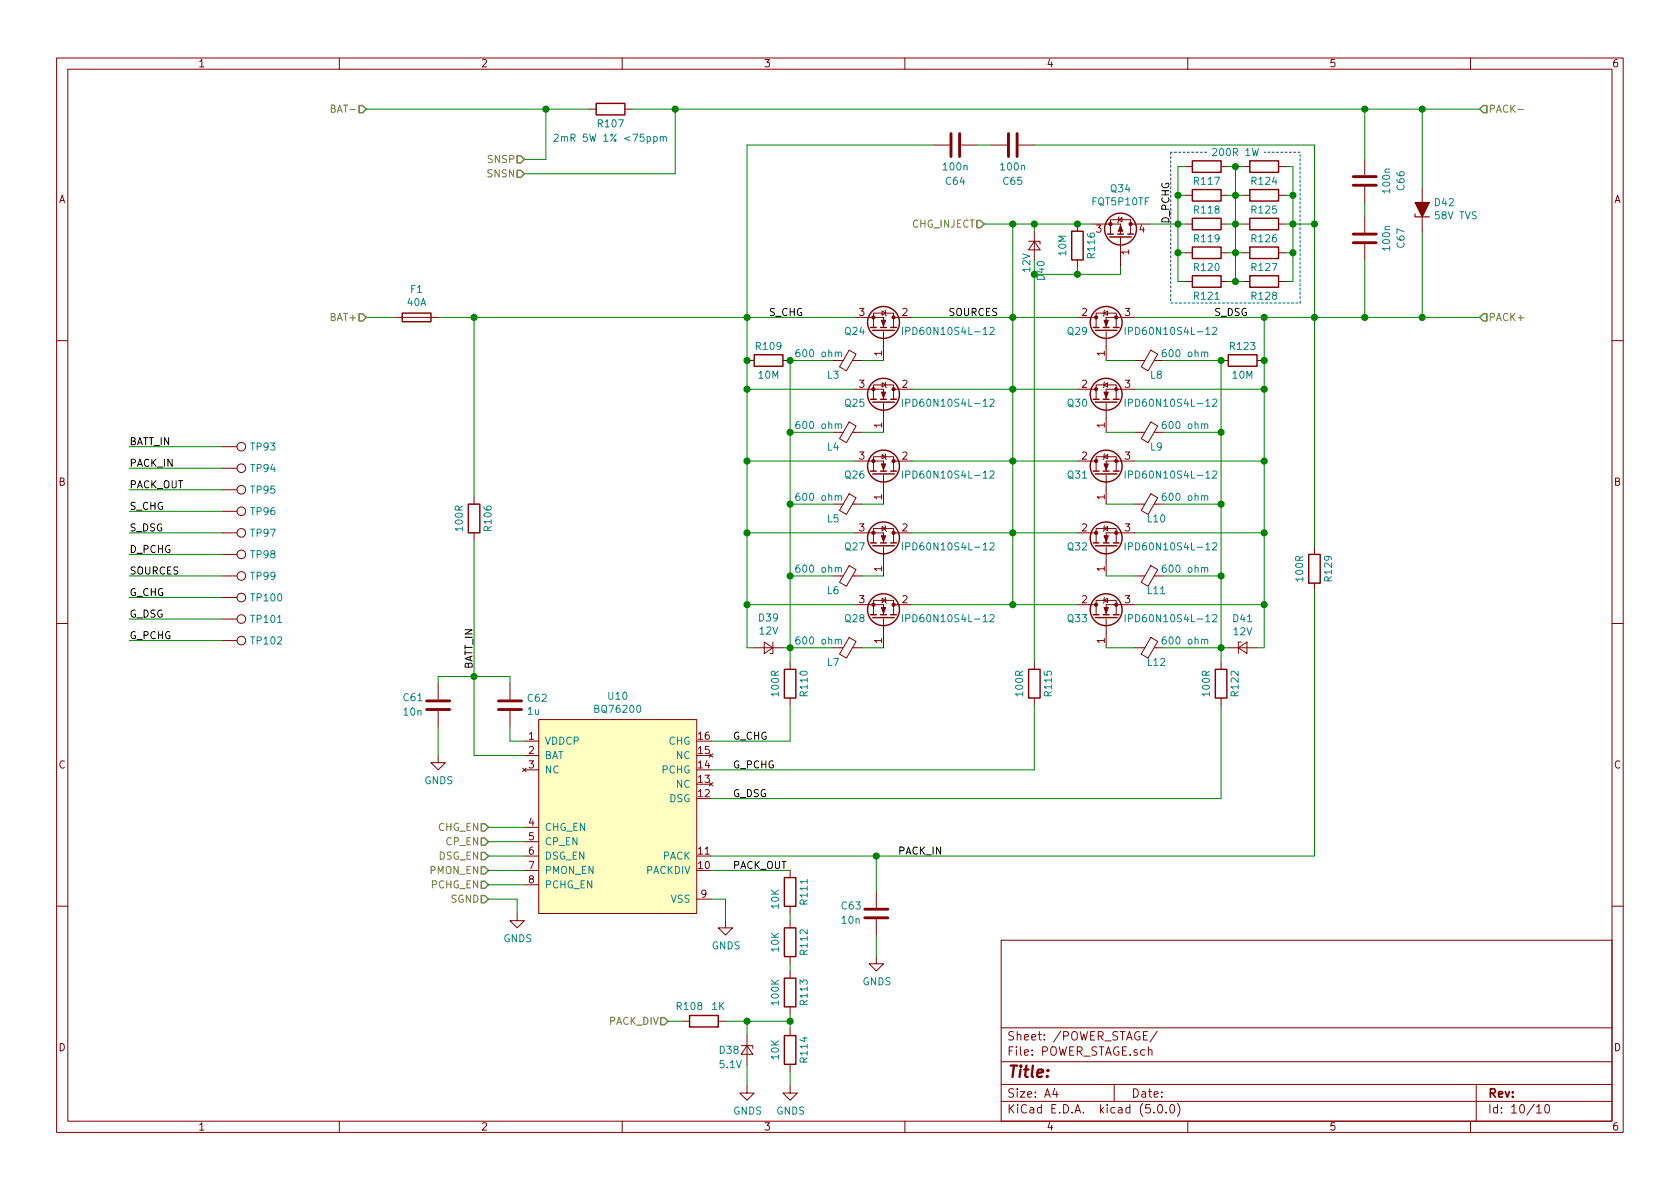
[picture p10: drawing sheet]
EESchema Schematic File Version 4
LIBS:FusIon Pack-cache
EELAYER 29 0
EELAYER END
$Descr A4 11693 8268
encoding utf-8
Sheet 10 10
Title ""
Date ""
Rev ""
Comp ""
Comment1 ""
Comment2 ""
Comment3 ""
Comment4 ""
$EndDescr
$Comp
L FusIon-Pack-rescue:BQ76200-Driver_FET U10
U 1 1
P 4300 5650
F 0 "U10" H 4300 6465 50  0000 C CNN
F 1 "BQ76200" H 4300 6374 50  0000 C CNN
F 2 "Package_SO:TSSOP-16_4.4x5mm_P0.65mm" H 4300 5650 50  0001 C CNN
F 3 "" H 4300 5650 50  0001 C CNN
	1    4300 5650
	1    0    0    -1  
$EndComp
Text HLabel 3400 5750 0    50   Input ~ 0
CHG_EN
Text HLabel 3400 5850 0    50   Input ~ 0
CP_EN
Text HLabel 3400 5950 0    50   Input ~ 0
DSG_EN
Text HLabel 3400 6050 0    50   Input ~ 0
PMON_EN
Text HLabel 3400 6150 0    50   Input ~ 0
PCHG_EN
Wire Wire Line
	3650 5750 3400 5750
Wire Wire Line
	3400 5850 3650 5850
Wire Wire Line
	3650 5950 3400 5950
Wire Wire Line
	3400 6050 3650 6050
Wire Wire Line
	3650 6150 3400 6150
$Comp
L power:GNDS #PWR098
U 1 1
P 5050 6400
F 0 "#PWR098" H 5050 6150 50  0001 C CNN
F 1 "GNDS" H 5055 6227 50  0000 C CNN
F 2 "" H 5050 6400 50  0001 C CNN
F 3 "" H 5050 6400 50  0001 C CNN
	1    5050 6400
	1    0    0    -1  
$EndComp
$Comp
L power:GNDS #PWR097
U 1 1
P 3600 6350
F 0 "#PWR097" H 3600 6100 50  0001 C CNN
F 1 "GNDS" H 3605 6177 50  0000 C CNN
F 2 "" H 3600 6350 50  0001 C CNN
F 3 "" H 3600 6350 50  0001 C CNN
	1    3600 6350
	1    0    0    -1  
$EndComp
Text HLabel 3400 6250 0    50   Input ~ 0
SGND
Wire Wire Line
	3400 6250 3600 6250
Wire Wire Line
	3600 6250 3600 6350
Wire Wire Line
	4950 6250 5050 6250
Wire Wire Line
	5050 6250 5050 6400
$Comp
L FusIon-Pack-rescue:IPD60N10S4L-12-Transistor_FET Q24
U 1 1
P 6150 2300
F 0 "Q24" V 6150 2100 50  0000 C CNN
F 1 "IPD60N10S4L-12" V 6150 2750 50  0000 C CNN
F 2 "Package_TO_SOT_SMD:TO-252-2" H 6350 2225 50  0001 L CIN
F 3 "https://www.infineon.com/dgdl/Infineon-IPD60N10S4L_12-DS-v01_00-en.pdf?fileId=db3a3043372d5cc801374ffd51cd0505" V 6150 2300 50  0001 L CNN
	1    6150 2300
	0    1    -1   0   
$EndComp
$Comp
L FusIon-Pack-rescue:IPD60N10S4L-12-Transistor_FET Q25
U 1 1
P 6150 2800
F 0 "Q25" V 6150 2600 50  0000 C CNN
F 1 "IPD60N10S4L-12" V 6150 3250 50  0000 C CNN
F 2 "Package_TO_SOT_SMD:TO-252-2" H 6350 2725 50  0001 L CIN
F 3 "https://www.infineon.com/dgdl/Infineon-IPD60N10S4L_12-DS-v01_00-en.pdf?fileId=db3a3043372d5cc801374ffd51cd0505" V 6150 2800 50  0001 L CNN
	1    6150 2800
	0    1    -1   0   
$EndComp
$Comp
L FusIon-Pack-rescue:IPD60N10S4L-12-Transistor_FET Q26
U 1 1
P 6150 3300
F 0 "Q26" V 6150 3100 50  0000 C CNN
F 1 "IPD60N10S4L-12" V 6150 3750 50  0000 C CNN
F 2 "Package_TO_SOT_SMD:TO-252-2" H 6350 3225 50  0001 L CIN
F 3 "https://www.infineon.com/dgdl/Infineon-IPD60N10S4L_12-DS-v01_00-en.pdf?fileId=db3a3043372d5cc801374ffd51cd0505" V 6150 3300 50  0001 L CNN
	1    6150 3300
	0    1    -1   0   
$EndComp
$Comp
L FusIon-Pack-rescue:IPD60N10S4L-12-Transistor_FET Q27
U 1 1
P 6150 3800
F 0 "Q27" V 6150 3600 50  0000 C CNN
F 1 "IPD60N10S4L-12" V 6150 4250 50  0000 C CNN
F 2 "Package_TO_SOT_SMD:TO-252-2" H 6350 3725 50  0001 L CIN
F 3 "https://www.infineon.com/dgdl/Infineon-IPD60N10S4L_12-DS-v01_00-en.pdf?fileId=db3a3043372d5cc801374ffd51cd0505" V 6150 3800 50  0001 L CNN
	1    6150 3800
	0    1    -1   0   
$EndComp
$Comp
L FusIon-Pack-rescue:IPD60N10S4L-12-Transistor_FET Q28
U 1 1
P 6150 4300
F 0 "Q28" V 6150 4100 50  0000 C CNN
F 1 "IPD60N10S4L-12" V 6150 4750 50  0000 C CNN
F 2 "Package_TO_SOT_SMD:TO-252-2" H 6350 4225 50  0001 L CIN
F 3 "https://www.infineon.com/dgdl/Infineon-IPD60N10S4L_12-DS-v01_00-en.pdf?fileId=db3a3043372d5cc801374ffd51cd0505" V 6150 4300 50  0001 L CNN
	1    6150 4300
	0    1    -1   0   
$EndComp
$Comp
L FusIon-Pack-rescue:IPD60N10S4L-12-Transistor_FET Q29
U 1 1
P 7700 2300
F 0 "Q29" V 7700 2500 50  0000 C CNN
F 1 "IPD60N10S4L-12" V 7700 1850 50  0000 C CNN
F 2 "Package_TO_SOT_SMD:TO-252-2" H 7900 2225 50  0001 L CIN
F 3 "https://www.infineon.com/dgdl/Infineon-IPD60N10S4L_12-DS-v01_00-en.pdf?fileId=db3a3043372d5cc801374ffd51cd0505" V 7700 2300 50  0001 L CNN
	1    7700 2300
	0    -1   -1   0   
$EndComp
$Comp
L FusIon-Pack-rescue:IPD60N10S4L-12-Transistor_FET Q30
U 1 1
P 7700 2800
F 0 "Q30" V 7700 3000 50  0000 C CNN
F 1 "IPD60N10S4L-12" V 7700 2350 50  0000 C CNN
F 2 "Package_TO_SOT_SMD:TO-252-2" H 7900 2725 50  0001 L CIN
F 3 "https://www.infineon.com/dgdl/Infineon-IPD60N10S4L_12-DS-v01_00-en.pdf?fileId=db3a3043372d5cc801374ffd51cd0505" V 7700 2800 50  0001 L CNN
	1    7700 2800
	0    -1   -1   0   
$EndComp
$Comp
L FusIon-Pack-rescue:IPD60N10S4L-12-Transistor_FET Q31
U 1 1
P 7700 3300
F 0 "Q31" V 7700 3500 50  0000 C CNN
F 1 "IPD60N10S4L-12" V 7700 2850 50  0000 C CNN
F 2 "Package_TO_SOT_SMD:TO-252-2" H 7900 3225 50  0001 L CIN
F 3 "https://www.infineon.com/dgdl/Infineon-IPD60N10S4L_12-DS-v01_00-en.pdf?fileId=db3a3043372d5cc801374ffd51cd0505" V 7700 3300 50  0001 L CNN
	1    7700 3300
	0    -1   -1   0   
$EndComp
$Comp
L FusIon-Pack-rescue:IPD60N10S4L-12-Transistor_FET Q32
U 1 1
P 7700 3800
F 0 "Q32" V 7700 4000 50  0000 C CNN
F 1 "IPD60N10S4L-12" V 7700 3350 50  0000 C CNN
F 2 "Package_TO_SOT_SMD:TO-252-2" H 7900 3725 50  0001 L CIN
F 3 "https://www.infineon.com/dgdl/Infineon-IPD60N10S4L_12-DS-v01_00-en.pdf?fileId=db3a3043372d5cc801374ffd51cd0505" V 7700 3800 50  0001 L CNN
	1    7700 3800
	0    -1   -1   0   
$EndComp
$Comp
L FusIon-Pack-rescue:IPD60N10S4L-12-Transistor_FET Q33
U 1 1
P 7700 4300
F 0 "Q33" V 7700 4500 50  0000 C CNN
F 1 "IPD60N10S4L-12" V 7700 3850 50  0000 C CNN
F 2 "Package_TO_SOT_SMD:TO-252-2" H 7900 4225 50  0001 L CIN
F 3 "https://www.infineon.com/dgdl/Infineon-IPD60N10S4L_12-DS-v01_00-en.pdf?fileId=db3a3043372d5cc801374ffd51cd0505" V 7700 4300 50  0001 L CNN
	1    7700 4300
	0    -1   -1   0   
$EndComp
$Comp
L Device:Ferrite_Bead_Small L3
U 1 1
P 5900 2500
F 0 "L3" V 6000 2400 50  0000 C CNN
F 1 "600 ohm" V 5850 2300 50  0000 C CNN
F 2 "Inductor_SMD:L_0805_2012Metric_Pad1.15x1.40mm_HandSolder" V 5830 2500 50  0001 C CNN
F 3 "~" H 5900 2500 50  0001 C CNN
	1    5900 2500
	0    1    1    0   
$EndComp
$Comp
L Device:Ferrite_Bead_Small L4
U 1 1
P 5900 3000
F 0 "L4" V 6000 2900 50  0000 C CNN
F 1 "600 ohm" V 5850 2800 50  0000 C CNN
F 2 "Inductor_SMD:L_0805_2012Metric_Pad1.15x1.40mm_HandSolder" V 5830 3000 50  0001 C CNN
F 3 "~" H 5900 3000 50  0001 C CNN
	1    5900 3000
	0    1    1    0   
$EndComp
$Comp
L Device:Ferrite_Bead_Small L5
U 1 1
P 5900 3500
F 0 "L5" V 6000 3400 50  0000 C CNN
F 1 "600 ohm" V 5850 3300 50  0000 C CNN
F 2 "Inductor_SMD:L_0805_2012Metric_Pad1.15x1.40mm_HandSolder" V 5830 3500 50  0001 C CNN
F 3 "~" H 5900 3500 50  0001 C CNN
	1    5900 3500
	0    1    1    0   
$EndComp
$Comp
L Device:Ferrite_Bead_Small L6
U 1 1
P 5900 4000
F 0 "L6" V 6000 3900 50  0000 C CNN
F 1 "600 ohm" V 5850 3800 50  0000 C CNN
F 2 "Inductor_SMD:L_0805_2012Metric_Pad1.15x1.40mm_HandSolder" V 5830 4000 50  0001 C CNN
F 3 "~" H 5900 4000 50  0001 C CNN
	1    5900 4000
	0    1    1    0   
$EndComp
$Comp
L Device:Ferrite_Bead_Small L7
U 1 1
P 5900 4500
F 0 "L7" V 6000 4400 50  0000 C CNN
F 1 "600 ohm" V 5850 4300 50  0000 C CNN
F 2 "Inductor_SMD:L_0805_2012Metric_Pad1.15x1.40mm_HandSolder" V 5830 4500 50  0001 C CNN
F 3 "~" H 5900 4500 50  0001 C CNN
	1    5900 4500
	0    1    1    0   
$EndComp
$Comp
L Device:Ferrite_Bead_Small L8
U 1 1
P 8000 2500
F 0 "L8" V 8100 2550 50  0000 C CNN
F 1 "600 ohm" V 7950 2750 50  0000 C CNN
F 2 "Inductor_SMD:L_0805_2012Metric_Pad1.15x1.40mm_HandSolder" V 7930 2500 50  0001 C CNN
F 3 "~" H 8000 2500 50  0001 C CNN
	1    8000 2500
	0    1    1    0   
$EndComp
$Comp
L Device:Ferrite_Bead_Small L9
U 1 1
P 8000 3000
F 0 "L9" V 8100 3050 50  0000 C CNN
F 1 "600 ohm" V 7950 3250 50  0000 C CNN
F 2 "Inductor_SMD:L_0805_2012Metric_Pad1.15x1.40mm_HandSolder" V 7930 3000 50  0001 C CNN
F 3 "~" H 8000 3000 50  0001 C CNN
	1    8000 3000
	0    1    1    0   
$EndComp
$Comp
L Device:Ferrite_Bead_Small L10
U 1 1
P 8000 3500
F 0 "L10" V 8100 3550 50  0000 C CNN
F 1 "600 ohm" V 7950 3750 50  0000 C CNN
F 2 "Inductor_SMD:L_0805_2012Metric_Pad1.15x1.40mm_HandSolder" V 7930 3500 50  0001 C CNN
F 3 "~" H 8000 3500 50  0001 C CNN
	1    8000 3500
	0    1    1    0   
$EndComp
$Comp
L Device:Ferrite_Bead_Small L11
U 1 1
P 8000 4000
F 0 "L11" V 8100 4050 50  0000 C CNN
F 1 "600 ohm" V 7950 4250 50  0000 C CNN
F 2 "Inductor_SMD:L_0805_2012Metric_Pad1.15x1.40mm_HandSolder" V 7930 4000 50  0001 C CNN
F 3 "~" H 8000 4000 50  0001 C CNN
	1    8000 4000
	0    1    1    0   
$EndComp
$Comp
L Device:Ferrite_Bead_Small L12
U 1 1
P 8000 4500
F 0 "L12" V 8100 4550 50  0000 C CNN
F 1 "600 ohm" V 7950 4750 50  0000 C CNN
F 2 "Inductor_SMD:L_0805_2012Metric_Pad1.15x1.40mm_HandSolder" V 7930 4500 50  0001 C CNN
F 3 "~" H 8000 4500 50  0001 C CNN
	1    8000 4500
	0    1    1    0   
$EndComp
Wire Wire Line
	6150 2500 6000 2500
Wire Wire Line
	6150 3000 6000 3000
Wire Wire Line
	6150 3500 6000 3500
Wire Wire Line
	6150 4000 6000 4000
Wire Wire Line
	6150 4500 6000 4500
Wire Wire Line
	7700 2500 7900 2500
Wire Wire Line
	7900 3000 7700 3000
Wire Wire Line
	7900 3500 7700 3500
Wire Wire Line
	7700 4000 7900 4000
Wire Wire Line
	7900 4500 7700 4500
Wire Wire Line
	6350 4200 7050 4200
Wire Wire Line
	6350 3700 7050 3700
Wire Wire Line
	6350 3200 7050 3200
Wire Wire Line
	6350 2700 7050 2700
Wire Wire Line
	6350 2200 7050 2200
Wire Wire Line
	7050 2200 7050 2700
Connection ~ 7050 2200
Wire Wire Line
	7050 2200 7500 2200
Connection ~ 7050 2700
Wire Wire Line
	7050 2700 7500 2700
Wire Wire Line
	7050 2700 7050 3200
Connection ~ 7050 3200
Wire Wire Line
	7050 3200 7500 3200
Wire Wire Line
	7050 3200 7050 3700
Connection ~ 7050 3700
Wire Wire Line
	7050 3700 7500 3700
Wire Wire Line
	7050 3700 7050 4200
Connection ~ 7050 4200
Wire Wire Line
	7050 4200 7500 4200
Wire Wire Line
	5800 2500 5500 2500
Wire Wire Line
	5500 2500 5500 3000
Wire Wire Line
	5500 3000 5800 3000
Wire Wire Line
	5500 3000 5500 3500
Wire Wire Line
	5500 3500 5800 3500
Connection ~ 5500 3000
Wire Wire Line
	5500 3500 5500 4000
Wire Wire Line
	5500 4000 5800 4000
Connection ~ 5500 3500
Wire Wire Line
	5500 4000 5500 4500
Wire Wire Line
	5500 4500 5800 4500
Connection ~ 5500 4000
Wire Wire Line
	8100 2500 8500 2500
Wire Wire Line
	8500 2500 8500 3000
Wire Wire Line
	8500 3000 8100 3000
Wire Wire Line
	8500 3000 8500 3500
Wire Wire Line
	8500 3500 8100 3500
Connection ~ 8500 3000
Wire Wire Line
	8500 3500 8500 4000
Wire Wire Line
	8500 4000 8100 4000
Connection ~ 8500 3500
Wire Wire Line
	8500 4000 8500 4500
Wire Wire Line
	8500 4500 8100 4500
Connection ~ 8500 4000
Wire Wire Line
	5950 4200 5200 4200
Wire Wire Line
	5200 4200 5200 3700
Wire Wire Line
	5200 3700 5950 3700
Wire Wire Line
	5200 3700 5200 3200
Wire Wire Line
	5200 3200 5950 3200
Connection ~ 5200 3700
Wire Wire Line
	5200 3200 5200 2700
Wire Wire Line
	5200 2700 5950 2700
Connection ~ 5200 3200
Wire Wire Line
	5200 2700 5200 2500
Wire Wire Line
	5200 2200 5950 2200
Connection ~ 5200 2700
Connection ~ 5200 2200
Wire Wire Line
	7900 3700 8800 3700
Wire Wire Line
	8800 3700 8800 4200
Wire Wire Line
	8800 4200 7900 4200
Wire Wire Line
	7900 3200 8800 3200
Wire Wire Line
	8800 3200 8800 3700
Connection ~ 8800 3700
Wire Wire Line
	7900 2700 8800 2700
Wire Wire Line
	8800 2700 8800 3200
Connection ~ 8800 3200
Wire Wire Line
	7900 2200 8800 2200
Wire Wire Line
	8800 2200 8800 2500
Connection ~ 8800 2700
Connection ~ 8800 2200
$Comp
L Device:R R109
U 1 1
P 5350 2500
F 0 "R109" V 5250 2500 50  0000 C CNN
F 1 "10M" V 5450 2500 50  0000 C CNN
F 2 "Resistor_SMD:R_0805_2012Metric_Pad1.15x1.40mm_HandSolder" V 5280 2500 50  0001 C CNN
F 3 "~" H 5350 2500 50  0001 C CNN
	1    5350 2500
	0    1    1    0   
$EndComp
Connection ~ 5500 2500
Connection ~ 5200 2500
Wire Wire Line
	5200 2500 5200 2200
$Comp
L Device:R R123
U 1 1
P 8650 2500
F 0 "R123" V 8550 2500 50  0000 C CNN
F 1 "10M" V 8750 2500 50  0000 C CNN
F 2 "Resistor_SMD:R_0805_2012Metric_Pad1.15x1.40mm_HandSolder" V 8580 2500 50  0001 C CNN
F 3 "~" H 8650 2500 50  0001 C CNN
	1    8650 2500
	0    1    1    0   
$EndComp
Connection ~ 8800 2500
Wire Wire Line
	8800 2500 8800 2700
Connection ~ 8500 2500
Wire Wire Line
	4950 5150 5500 5150
Connection ~ 5500 4500
Wire Wire Line
	4950 5550 8500 5550
Connection ~ 8500 4500
Wire Wire Line
	3050 2200 3300 2200
$Comp
L Device:R R106
U 1 1
P 3300 3600
F 0 "R106" V 3200 3600 50  0000 C CNN
F 1 "100R" V 3400 3600 50  0000 C CNN
F 2 "Resistor_SMD:R_0805_2012Metric_Pad1.15x1.40mm_HandSolder" V 3230 3600 50  0001 C CNN
F 3 "~" H 3300 3600 50  0001 C CNN
	1    3300 3600
	-1   0    0    1   
$EndComp
$Comp
L Device:C C62
U 1 1
P 3550 4900
F 0 "C62" H 3435 4854 50  0000 R CNN
F 1 "1u" H 3435 4945 50  0000 R CNN
F 2 "Capacitor_SMD:C_0805_2012Metric_Pad1.15x1.40mm_HandSolder" H 3588 4750 50  0001 C CNN
F 3 "~" H 3550 4900 50  0001 C CNN
	1    3550 4900
	-1   0    0    1   
$EndComp
$Comp
L Device:C C61
U 1 1
P 3050 4900
F 0 "C61" H 3300 4850 50  0000 R CNN
F 1 "10n" H 3300 4950 50  0000 R CNN
F 2 "Capacitor_SMD:C_0805_2012Metric_Pad1.15x1.40mm_HandSolder" H 3088 4750 50  0001 C CNN
F 3 "~" H 3050 4900 50  0001 C CNN
	1    3050 4900
	-1   0    0    1   
$EndComp
Wire Wire Line
	3300 3750 3300 4700
Wire Wire Line
	3300 5250 3650 5250
Wire Wire Line
	3050 4750 3050 4700
Wire Wire Line
	3050 4700 3300 4700
Connection ~ 3300 4700
Wire Wire Line
	3300 4700 3300 5250
Wire Wire Line
	3300 4700 3550 4700
Wire Wire Line
	3550 4700 3550 4750
Wire Wire Line
	3550 5050 3550 5150
Wire Wire Line
	3550 5150 3650 5150
$Comp
L power:GNDS #PWR096
U 1 1
P 3050 5250
F 0 "#PWR096" H 3050 5000 50  0001 C CNN
F 1 "GNDS" H 3055 5077 50  0000 C CNN
F 2 "" H 3050 5250 50  0001 C CNN
F 3 "" H 3050 5250 50  0001 C CNN
	1    3050 5250
	1    0    0    -1  
$EndComp
Wire Wire Line
	3050 5250 3050 5050
Wire Wire Line
	3300 3450 3300 2200
Connection ~ 3300 2200
Wire Wire Line
	3300 2200 5200 2200
$Comp
L Device:R R129
U 1 1
P 9150 3950
F 0 "R129" V 9050 3950 50  0000 C CNN
F 1 "100R" V 9250 3950 50  0000 C CNN
F 2 "Resistor_SMD:R_0805_2012Metric_Pad1.15x1.40mm_HandSolder" V 9080 3950 50  0001 C CNN
F 3 "~" H 9150 3950 50  0001 C CNN
	1    9150 3950
	-1   0    0    1   
$EndComp
$Comp
L Device:C C63
U 1 1
P 6100 6350
F 0 "C63" H 6350 6300 50  0000 R CNN
F 1 "10n" H 6350 6400 50  0000 R CNN
F 2 "Capacitor_SMD:C_0805_2012Metric_Pad1.15x1.40mm_HandSolder" H 6138 6200 50  0001 C CNN
F 3 "~" H 6100 6350 50  0001 C CNN
	1    6100 6350
	-1   0    0    1   
$EndComp
Wire Wire Line
	4950 5950 6100 5950
Wire Wire Line
	9150 5950 9150 4100
Wire Wire Line
	9150 3800 9150 2200
Wire Wire Line
	8800 2200 9150 2200
Wire Wire Line
	10300 2200 9900 2200
Connection ~ 9150 2200
Wire Wire Line
	6100 5950 6100 6200
Connection ~ 6100 5950
Wire Wire Line
	6100 5950 9150 5950
$Comp
L power:GNDS #PWR0101
U 1 1
P 6100 6650
F 0 "#PWR0101" H 6100 6400 50  0001 C CNN
F 1 "GNDS" H 6105 6477 50  0000 C CNN
F 2 "" H 6100 6650 50  0001 C CNN
F 3 "" H 6100 6650 50  0001 C CNN
	1    6100 6650
	1    0    0    -1  
$EndComp
Wire Wire Line
	6100 6650 6100 6500
$Comp
L Device:R R113
U 1 1
P 5500 6900
F 0 "R113" V 5400 6900 50  0000 C CNN
F 1 "100K" V 5600 6900 50  0000 C CNN
F 2 "Resistor_SMD:R_0805_2012Metric_Pad1.15x1.40mm_HandSolder" V 5430 6900 50  0001 C CNN
F 3 "~" H 5500 6900 50  0001 C CNN
	1    5500 6900
	-1   0    0    1   
$EndComp
$Comp
L Device:R R114
U 1 1
P 5500 7300
F 0 "R114" V 5400 7300 50  0000 C CNN
F 1 "10K" V 5600 7300 50  0000 C CNN
F 2 "Resistor_SMD:R_0805_2012Metric_Pad1.15x1.40mm_HandSolder" V 5430 7300 50  0001 C CNN
F 3 "~" H 5500 7300 50  0001 C CNN
	1    5500 7300
	-1   0    0    1   
$EndComp
$Comp
L power:GNDS #PWR0100
U 1 1
P 5500 7550
F 0 "#PWR0100" H 5500 7300 50  0001 C CNN
F 1 "GNDS" H 5505 7377 50  0000 C CNN
F 2 "" H 5500 7550 50  0001 C CNN
F 3 "" H 5500 7550 50  0001 C CNN
	1    5500 7550
	1    0    0    -1  
$EndComp
Wire Wire Line
	4950 6050 5500 6050
Wire Wire Line
	5500 7450 5500 7550
Text HLabel 4650 7100 0    50   Input ~ 0
PACK_DIV
Wire Wire Line
	5500 7050 5500 7100
Connection ~ 5500 7100
Wire Wire Line
	5500 7100 5500 7150
$Comp
L Device:R R117
U 1 1
P 8400 1150
F 0 "R117" V 8500 1150 50  0000 C CNN
F 1 "200R 1W" V 8300 1350 50  0000 C CNN
F 2 "Resistor_SMD:R_2512_6332Metric_Pad1.52x3.35mm_HandSolder" V 8330 1150 50  0001 C CNN
F 3 "~" H 8400 1150 50  0001 C CNN
	1    8400 1150
	0    1    1    0   
$EndComp
Wire Wire Line
	9150 2200 9150 1550
Wire Wire Line
	9150 1550 9000 1550
Connection ~ 9000 1550
$Comp
L FusIon-Pack-rescue:FQT5P10TF-Transistor_FET Q34
U 1 1
P 7800 1650
F 0 "Q34" V 8143 1650 50  0000 C CNN
F 1 "FQT5P10TF" V 8052 1650 50  0000 C CNN
F 2 "Package_TO_SOT_SMD:SOT-223" H 8000 1575 50  0001 L CIN
F 3 "https://www.onsemi.com/pub/Collateral/FQT5P10-D.pdf" H 7800 1650 50  0001 L CNN
	1    7800 1650
	0    1    -1   0   
$EndComp
Wire Wire Line
	8000 1550 8200 1550
Connection ~ 8200 1550
Wire Wire Line
	7050 2200 7050 1550
$Comp
L Device:R R116
U 1 1
P 7500 1700
F 0 "R116" V 7400 1700 50  0000 C CNN
F 1 "10M" V 7600 1700 50  0000 C CNN
F 2 "Resistor_SMD:R_0805_2012Metric_Pad1.15x1.40mm_HandSolder" V 7430 1700 50  0001 C CNN
F 3 "~" H 7500 1700 50  0001 C CNN
	1    7500 1700
	-1   0    0    1   
$EndComp
Connection ~ 7500 1550
Wire Wire Line
	7500 1550 7600 1550
Wire Wire Line
	7050 1550 7200 1550
$Comp
L Device:D_Zener_Small D39
U 1 1
P 5350 4500
F 0 "D39" H 5350 4295 50  0000 C CNN
F 1 "12V" H 5350 4386 50  0000 C CNN
F 2 "Diode_SMD:D_SOD-323_HandSoldering" V 5350 4500 50  0001 C CNN
F 3 "~" V 5350 4500 50  0001 C CNN
	1    5350 4500
	-1   0    0    1   
$EndComp
Wire Wire Line
	5200 4200 5200 4500
Wire Wire Line
	5200 4500 5250 4500
Connection ~ 5200 4200
Wire Wire Line
	5450 4500 5500 4500
$Comp
L Device:D_Zener_Small D41
U 1 1
P 8650 4500
F 0 "D41" H 8650 4705 50  0000 C CNN
F 1 "12V" H 8650 4614 50  0000 C CNN
F 2 "Diode_SMD:D_SOD-323_HandSoldering" V 8650 4500 50  0001 C CNN
F 3 "~" V 8650 4500 50  0001 C CNN
	1    8650 4500
	1    0    0    -1  
$EndComp
Wire Wire Line
	8500 4500 8550 4500
Wire Wire Line
	8750 4500 8800 4500
Wire Wire Line
	8800 4500 8800 4200
Connection ~ 8800 4200
$Comp
L Device:D_Zener_Small D40
U 1 1
P 7200 1700
F 0 "D40" H 7300 1750 50  0000 L CNN
F 1 "12V" H 7250 1650 50  0000 L CNN
F 2 "Diode_SMD:D_SOD-323_HandSoldering" V 7200 1700 50  0001 C CNN
F 3 "~" V 7200 1700 50  0001 C CNN
	1    7200 1700
	0    1    1    0   
$EndComp
Wire Wire Line
	7200 1800 7200 1900
Wire Wire Line
	7200 1900 7500 1900
Wire Wire Line
	7800 1900 7800 1850
Wire Wire Line
	7500 1850 7500 1900
Connection ~ 7500 1900
Wire Wire Line
	7500 1900 7800 1900
Wire Wire Line
	7200 1600 7200 1550
Connection ~ 7200 1550
Wire Wire Line
	7200 1550 7500 1550
$Comp
L Device:R R110
U 1 1
P 5500 4750
F 0 "R110" V 5400 4750 50  0000 C CNN
F 1 "100R" V 5600 4750 50  0000 C CNN
F 2 "Resistor_SMD:R_0805_2012Metric_Pad1.15x1.40mm_HandSolder" V 5430 4750 50  0001 C CNN
F 3 "~" H 5500 4750 50  0001 C CNN
	1    5500 4750
	-1   0    0    1   
$EndComp
$Comp
L Device:R R122
U 1 1
P 8500 4750
F 0 "R122" V 8400 4750 50  0000 C CNN
F 1 "100R" V 8600 4750 50  0000 C CNN
F 2 "Resistor_SMD:R_0805_2012Metric_Pad1.15x1.40mm_HandSolder" V 8430 4750 50  0001 C CNN
F 3 "~" H 8500 4750 50  0001 C CNN
	1    8500 4750
	-1   0    0    1   
$EndComp
$Comp
L Device:R R115
U 1 1
P 7200 4750
F 0 "R115" V 7100 4750 50  0000 C CNN
F 1 "100R" V 7300 4750 50  0000 C CNN
F 2 "Resistor_SMD:R_0805_2012Metric_Pad1.15x1.40mm_HandSolder" V 7130 4750 50  0001 C CNN
F 3 "~" H 7200 4750 50  0001 C CNN
	1    7200 4750
	-1   0    0    1   
$EndComp
Wire Wire Line
	5500 4500 5500 4600
Wire Wire Line
	5500 5150 5500 4900
Wire Wire Line
	8500 4500 8500 4600
Wire Wire Line
	8500 5550 8500 4900
Wire Wire Line
	4950 5350 7200 5350
Wire Wire Line
	7200 5350 7200 4900
Wire Wire Line
	7200 4600 7200 1900
Connection ~ 7200 1900
$Comp
L Device:C C64
U 1 1
P 6650 1000
F 0 "C64" V 6900 1000 50  0000 C CNN
F 1 "100n" V 6800 1000 50  0000 C CNN
F 2 "Capacitor_SMD:C_0805_2012Metric_Pad1.15x1.40mm_HandSolder" H 6688 850 50  0001 C CNN
F 3 "~" H 6650 1000 50  0001 C CNN
	1    6650 1000
	0    1    1    0   
$EndComp
$Comp
L Device:C C65
U 1 1
P 7050 1000
F 0 "C65" V 7300 1000 50  0000 C CNN
F 1 "100n" V 7200 1000 50  0000 C CNN
F 2 "Capacitor_SMD:C_0805_2012Metric_Pad1.15x1.40mm_HandSolder" H 7088 850 50  0001 C CNN
F 3 "~" H 7050 1000 50  0001 C CNN
	1    7050 1000
	0    1    1    0   
$EndComp
Wire Wire Line
	5200 2200 5200 1000
Wire Wire Line
	5200 1000 6500 1000
Wire Wire Line
	6800 1000 6900 1000
Wire Wire Line
	7200 1000 9150 1000
Wire Wire Line
	9150 1000 9150 1550
Connection ~ 9150 1550
$Comp
L Device:C C67
U 1 1
P 9500 1650
F 0 "C67" V 9750 1650 50  0000 C CNN
F 1 "100n" V 9650 1650 50  0000 C CNN
F 2 "Capacitor_SMD:C_0805_2012Metric_Pad1.15x1.40mm_HandSolder" H 9538 1500 50  0001 C CNN
F 3 "~" H 9500 1650 50  0001 C CNN
	1    9500 1650
	1    0    0    -1  
$EndComp
$Comp
L Device:C C66
U 1 1
P 9500 1250
F 0 "C66" V 9750 1250 50  0000 C CNN
F 1 "100n" V 9650 1250 50  0000 C CNN
F 2 "Capacitor_SMD:C_0805_2012Metric_Pad1.15x1.40mm_HandSolder" H 9538 1100 50  0001 C CNN
F 3 "~" H 9500 1250 50  0001 C CNN
	1    9500 1250
	1    0    0    -1  
$EndComp
Wire Wire Line
	9500 1500 9500 1400
Wire Wire Line
	9500 1800 9500 2200
Connection ~ 9500 2200
Wire Wire Line
	9500 2200 9150 2200
Wire Wire Line
	9900 2200 9900 1600
Connection ~ 9900 2200
Wire Wire Line
	9900 2200 9500 2200
Wire Wire Line
	9500 1100 9500 750 
Wire Wire Line
	9500 750  9900 750 
Wire Wire Line
	9900 750  9900 1300
Wire Wire Line
	10300 750  9900 750 
Connection ~ 9900 750 
$Comp
L Device:Fuse F1
U 1 1
P 2900 2200
F 0 "F1" V 2703 2200 50  0000 C CNN
F 1 "40A" V 2794 2200 50  0000 C CNN
F 2 "Fuse:Fuse_1025HCxx-RTR" V 2830 2200 50  0001 C CNN
F 3 "~" H 2900 2200 50  0001 C CNN
	1    2900 2200
	0    1    1    0   
$EndComp
Wire Wire Line
	2550 2200 2750 2200
$Comp
L Device:R R107
U 1 1
P 4250 750
F 0 "R107" V 4350 750 50  0000 C CNN
F 1 "2mR 5W 1% <75ppm" V 4450 750 50  0000 C CNN
F 2 "Resistor_SMD:R_2512_6332Metric_Pad1.52x3.35mm_HandSolder" V 4180 750 50  0001 C CNN
F 3 "~" H 4250 750 50  0001 C CNN
	1    4250 750 
	0    1    1    0   
$EndComp
Wire Wire Line
	4400 750  4700 750 
Connection ~ 9500 750 
Wire Wire Line
	3650 1100 3800 1100
Wire Wire Line
	3800 1100 3800 750 
Connection ~ 3800 750 
Wire Wire Line
	3800 750  4100 750 
Wire Wire Line
	3650 1200 4700 1200
Wire Wire Line
	4700 1200 4700 750 
Connection ~ 4700 750 
Wire Wire Line
	4700 750  9500 750 
Text HLabel 3650 1100 0    50   Input ~ 0
SNSP
Text HLabel 3650 1200 0    50   Input ~ 0
SNSN
$Comp
L Device:D_Zener_ALT D42
U 1 1
P 9900 1450
F 0 "D42" V 9946 1371 50  0000 R CNN
F 1 "58V TVS" V 9855 1371 50  0000 R CNN
F 2 "Diode_SMD:D_SMC" H 9900 1450 50  0001 C CNN
F 3 "~" H 9900 1450 50  0001 C CNN
	1    9900 1450
	0    -1   -1   0   
$EndComp
Text HLabel 10300 2200 2    50   Input ~ 0
PACK+
Text HLabel 10300 750  2    50   Input ~ 0
PACK-
Text HLabel 2550 750  0    50   Input ~ 0
BAT-
Text HLabel 2550 2200 0    50   Input ~ 0
BAT+
$Comp
L Device:D_Zener_Small D38
U 1 1
P 5200 7300
F 0 "D38" V 5200 7100 50  0000 L CNN
F 1 "5.1V" V 5300 7100 50  0000 L CNN
F 2 "Diode_SMD:D_SOD-323_HandSoldering" V 5200 7300 50  0001 C CNN
F 3 "~" V 5200 7300 50  0001 C CNN
	1    5200 7300
	0    1    1    0   
$EndComp
Wire Wire Line
	5200 7200 5200 7100
Wire Wire Line
	5200 7100 5500 7100
Wire Wire Line
	5200 7550 5200 7400
$Comp
L power:GNDS #PWR099
U 1 1
P 5200 7550
F 0 "#PWR099" H 5200 7300 50  0001 C CNN
F 1 "GNDS" H 5205 7377 50  0000 C CNN
F 2 "" H 5200 7550 50  0001 C CNN
F 3 "" H 5200 7550 50  0001 C CNN
	1    5200 7550
	1    0    0    -1  
$EndComp
$Comp
L Device:R R108
U 1 1
P 4900 7100
F 0 "R108" V 5000 7200 50  0000 C CNN
F 1 "1K" V 5000 7000 50  0000 C CNN
F 2 "Resistor_SMD:R_0805_2012Metric_Pad1.15x1.40mm_HandSolder" V 4830 7100 50  0001 C CNN
F 3 "~" H 4900 7100 50  0001 C CNN
	1    4900 7100
	0    -1   -1   0   
$EndComp
Wire Wire Line
	5200 7100 5050 7100
Connection ~ 5200 7100
Wire Wire Line
	4750 7100 4650 7100
Text HLabel 6850 1550 0    50   Input ~ 0
CHG_INJECT
Wire Wire Line
	6850 1550 7050 1550
Connection ~ 7050 1550
Text Label 6250 5950 0    50   ~ 0
PACK_IN
Text Label 5100 6050 0    50   ~ 0
PACK_OUT
Text Label 3300 4650 1    50   ~ 0
BATT_IN
Text Label 5350 2200 0    50   ~ 0
S_CHG
Text Label 8450 2200 0    50   ~ 0
S_DSG
Text Label 8150 1550 1    50   ~ 0
D_PCHG
Text Label 6600 2200 0    50   ~ 0
SOURCES
Wire Wire Line
	900  3100 1550 3100
Wire Wire Line
	900  3250 1550 3250
Wire Wire Line
	900  3400 1550 3400
Wire Wire Line
	900  3550 1550 3550
Wire Wire Line
	900  3700 1550 3700
Wire Wire Line
	900  3850 1550 3850
Wire Wire Line
	900  4000 1550 4000
$Comp
L Connector:TestPoint TP93
U 1 1
P 1550 3100
F 0 "TP93" V 1550 3288 50  0000 L CNN
F 1 "TestPoint" V 1595 3288 50  0001 L CNN
F 2 "TestPoint:TestPoint_Pad_D2.0mm" H 1750 3100 50  0001 C CNN
F 3 "~" H 1750 3100 50  0001 C CNN
	1    1550 3100
	0    1    1    0   
$EndComp
$Comp
L Connector:TestPoint TP94
U 1 1
P 1550 3250
F 0 "TP94" V 1550 3438 50  0000 L CNN
F 1 "TestPoint" V 1595 3438 50  0001 L CNN
F 2 "TestPoint:TestPoint_Pad_D2.0mm" H 1750 3250 50  0001 C CNN
F 3 "~" H 1750 3250 50  0001 C CNN
	1    1550 3250
	0    1    1    0   
$EndComp
$Comp
L Connector:TestPoint TP95
U 1 1
P 1550 3400
F 0 "TP95" V 1550 3588 50  0000 L CNN
F 1 "TestPoint" V 1595 3588 50  0001 L CNN
F 2 "TestPoint:TestPoint_Pad_D2.0mm" H 1750 3400 50  0001 C CNN
F 3 "~" H 1750 3400 50  0001 C CNN
	1    1550 3400
	0    1    1    0   
$EndComp
$Comp
L Connector:TestPoint TP96
U 1 1
P 1550 3550
F 0 "TP96" V 1550 3738 50  0000 L CNN
F 1 "TestPoint" V 1595 3738 50  0001 L CNN
F 2 "TestPoint:TestPoint_Pad_D2.0mm" H 1750 3550 50  0001 C CNN
F 3 "~" H 1750 3550 50  0001 C CNN
	1    1550 3550
	0    1    1    0   
$EndComp
$Comp
L Connector:TestPoint TP97
U 1 1
P 1550 3700
F 0 "TP97" V 1550 3888 50  0000 L CNN
F 1 "TestPoint" V 1595 3888 50  0001 L CNN
F 2 "TestPoint:TestPoint_Pad_D2.0mm" H 1750 3700 50  0001 C CNN
F 3 "~" H 1750 3700 50  0001 C CNN
	1    1550 3700
	0    1    1    0   
$EndComp
$Comp
L Connector:TestPoint TP98
U 1 1
P 1550 3850
F 0 "TP98" V 1550 4038 50  0000 L CNN
F 1 "TestPoint" V 1595 4038 50  0001 L CNN
F 2 "TestPoint:TestPoint_Pad_D2.0mm" H 1750 3850 50  0001 C CNN
F 3 "~" H 1750 3850 50  0001 C CNN
	1    1550 3850
	0    1    1    0   
$EndComp
$Comp
L Connector:TestPoint TP99
U 1 1
P 1550 4000
F 0 "TP99" V 1550 4188 50  0000 L CNN
F 1 "TestPoint" V 1595 4188 50  0001 L CNN
F 2 "TestPoint:TestPoint_Pad_D2.0mm" H 1750 4000 50  0001 C CNN
F 3 "~" H 1750 4000 50  0001 C CNN
	1    1550 4000
	0    1    1    0   
$EndComp
Text Label 900  3100 0    50   ~ 0
BATT_IN
Text Label 900  3250 0    50   ~ 0
PACK_IN
Text Label 900  3400 0    50   ~ 0
PACK_OUT
Text Label 900  3550 0    50   ~ 0
S_CHG
Text Label 900  3700 0    50   ~ 0
S_DSG
Text Label 900  3850 0    50   ~ 0
D_PCHG
Text Label 900  4000 0    50   ~ 0
SOURCES
Text Label 5100 5150 0    50   ~ 0
G_CHG
Text Label 5100 5350 0    50   ~ 0
G_PCHG
Text Label 5100 5550 0    50   ~ 0
G_DSG
Wire Wire Line
	900  4150 1550 4150
Wire Wire Line
	900  4300 1550 4300
Wire Wire Line
	900  4450 1550 4450
$Comp
L Connector:TestPoint TP100
U 1 1
P 1550 4150
F 0 "TP100" V 1550 4338 50  0000 L CNN
F 1 "TestPoint" V 1595 4338 50  0001 L CNN
F 2 "TestPoint:TestPoint_Pad_D2.0mm" H 1750 4150 50  0001 C CNN
F 3 "~" H 1750 4150 50  0001 C CNN
	1    1550 4150
	0    1    1    0   
$EndComp
$Comp
L Connector:TestPoint TP101
U 1 1
P 1550 4300
F 0 "TP101" V 1550 4488 50  0000 L CNN
F 1 "TestPoint" V 1595 4488 50  0001 L CNN
F 2 "TestPoint:TestPoint_Pad_D2.0mm" H 1750 4300 50  0001 C CNN
F 3 "~" H 1750 4300 50  0001 C CNN
	1    1550 4300
	0    1    1    0   
$EndComp
$Comp
L Connector:TestPoint TP102
U 1 1
P 1550 4450
F 0 "TP102" V 1550 4638 50  0000 L CNN
F 1 "TestPoint" V 1595 4638 50  0001 L CNN
F 2 "TestPoint:TestPoint_Pad_D2.0mm" H 1750 4450 50  0001 C CNN
F 3 "~" H 1750 4450 50  0001 C CNN
	1    1550 4450
	0    1    1    0   
$EndComp
Text Label 900  4150 0    50   ~ 0
G_CHG
Text Label 900  4300 0    50   ~ 0
G_DSG
Text Label 900  4450 0    50   ~ 0
G_PCHG
$Comp
L Device:R R112
U 1 1
P 5500 6550
F 0 "R112" V 5400 6550 50  0000 C CNN
F 1 "10K" V 5600 6550 50  0000 C CNN
F 2 "Resistor_SMD:R_0805_2012Metric_Pad1.15x1.40mm_HandSolder" V 5430 6550 50  0001 C CNN
F 3 "~" H 5500 6550 50  0001 C CNN
	1    5500 6550
	-1   0    0    1   
$EndComp
$Comp
L Device:R R111
U 1 1
P 5500 6200
F 0 "R111" V 5400 6200 50  0000 C CNN
F 1 "10K" V 5600 6250 50  0000 C CNN
F 2 "Resistor_SMD:R_0805_2012Metric_Pad1.15x1.40mm_HandSolder" V 5430 6200 50  0001 C CNN
F 3 "~" H 5500 6200 50  0001 C CNN
	1    5500 6200
	-1   0    0    1   
$EndComp
Wire Wire Line
	5500 6350 5500 6400
Wire Wire Line
	5500 6700 5500 6750
Wire Wire Line
	8200 1150 8200 1350
Wire Wire Line
	9000 1550 9000 1750
Wire Wire Line
	9000 1150 9000 1350
$Comp
L Device:R R124
U 1 1
P 8800 1150
F 0 "R124" V 8900 1150 50  0000 C CNN
F 1 "200R 1W" V 8900 1150 50  0001 C CNN
F 2 "Resistor_SMD:R_2512_6332Metric_Pad1.52x3.35mm_HandSolder" V 8730 1150 50  0001 C CNN
F 3 "~" H 8800 1150 50  0001 C CNN
	1    8800 1150
	0    1    1    0   
$EndComp
$Comp
L Device:R R118
U 1 1
P 8400 1350
F 0 "R118" V 8500 1350 50  0000 C CNN
F 1 "200R 1W" V 8500 1350 50  0001 C CNN
F 2 "Resistor_SMD:R_2512_6332Metric_Pad1.52x3.35mm_HandSolder" V 8330 1350 50  0001 C CNN
F 3 "~" H 8400 1350 50  0001 C CNN
	1    8400 1350
	0    1    1    0   
$EndComp
$Comp
L Device:R R119
U 1 1
P 8400 1550
F 0 "R119" V 8500 1550 50  0000 C CNN
F 1 "200R 1W" V 8500 1550 50  0001 C CNN
F 2 "Resistor_SMD:R_2512_6332Metric_Pad1.52x3.35mm_HandSolder" V 8330 1550 50  0001 C CNN
F 3 "~" H 8400 1550 50  0001 C CNN
	1    8400 1550
	0    1    1    0   
$EndComp
$Comp
L Device:R R120
U 1 1
P 8400 1750
F 0 "R120" V 8500 1750 50  0000 C CNN
F 1 "200R 1W" V 8500 1750 50  0001 C CNN
F 2 "Resistor_SMD:R_2512_6332Metric_Pad1.52x3.35mm_HandSolder" V 8330 1750 50  0001 C CNN
F 3 "~" H 8400 1750 50  0001 C CNN
	1    8400 1750
	0    1    1    0   
$EndComp
$Comp
L Device:R R121
U 1 1
P 8400 1950
F 0 "R121" V 8500 1950 50  0000 C CNN
F 1 "200R 1W" V 8500 1950 50  0001 C CNN
F 2 "Resistor_SMD:R_2512_6332Metric_Pad1.52x3.35mm_HandSolder" V 8330 1950 50  0001 C CNN
F 3 "~" H 8400 1950 50  0001 C CNN
	1    8400 1950
	0    1    1    0   
$EndComp
$Comp
L Device:R R125
U 1 1
P 8800 1350
F 0 "R125" V 8900 1350 50  0000 C CNN
F 1 "200R 1W" V 8900 1350 50  0001 C CNN
F 2 "Resistor_SMD:R_2512_6332Metric_Pad1.52x3.35mm_HandSolder" V 8730 1350 50  0001 C CNN
F 3 "~" H 8800 1350 50  0001 C CNN
	1    8800 1350
	0    1    1    0   
$EndComp
$Comp
L Device:R R126
U 1 1
P 8800 1550
F 0 "R126" V 8900 1550 50  0000 C CNN
F 1 "200R 1W" V 8900 1550 50  0001 C CNN
F 2 "Resistor_SMD:R_2512_6332Metric_Pad1.52x3.35mm_HandSolder" V 8730 1550 50  0001 C CNN
F 3 "~" H 8800 1550 50  0001 C CNN
	1    8800 1550
	0    1    1    0   
$EndComp
$Comp
L Device:R R127
U 1 1
P 8800 1750
F 0 "R127" V 8900 1750 50  0000 C CNN
F 1 "200R 1W" V 8900 1750 50  0001 C CNN
F 2 "Resistor_SMD:R_2512_6332Metric_Pad1.52x3.35mm_HandSolder" V 8730 1750 50  0001 C CNN
F 3 "~" H 8800 1750 50  0001 C CNN
	1    8800 1750
	0    1    1    0   
$EndComp
$Comp
L Device:R R128
U 1 1
P 8800 1950
F 0 "R128" V 8900 1950 50  0000 C CNN
F 1 "200R 1W" V 8900 1950 50  0001 C CNN
F 2 "Resistor_SMD:R_2512_6332Metric_Pad1.52x3.35mm_HandSolder" V 8730 1950 50  0001 C CNN
F 3 "~" H 8800 1950 50  0001 C CNN
	1    8800 1950
	0    1    1    0   
$EndComp
Wire Wire Line
	8200 1950 8250 1950
Wire Wire Line
	8200 1550 8200 1750
Wire Wire Line
	8200 1750 8250 1750
Connection ~ 8200 1750
Wire Wire Line
	8200 1750 8200 1950
Wire Wire Line
	8250 1550 8200 1550
Wire Wire Line
	8200 1350 8250 1350
Connection ~ 8200 1350
Wire Wire Line
	8200 1350 8200 1550
Wire Wire Line
	8200 1150 8250 1150
Wire Wire Line
	8550 1150 8600 1150
Wire Wire Line
	8550 1350 8600 1350
Wire Wire Line
	8550 1550 8600 1550
Wire Wire Line
	8550 1750 8600 1750
Wire Wire Line
	8550 1950 8600 1950
Wire Wire Line
	8950 1150 9000 1150
Wire Wire Line
	8950 1350 9000 1350
Connection ~ 9000 1350
Wire Wire Line
	9000 1350 9000 1550
Wire Wire Line
	8950 1550 9000 1550
Wire Wire Line
	8950 1750 9000 1750
Connection ~ 9000 1750
Wire Wire Line
	8950 1950 9000 1950
Wire Wire Line
	9000 1750 9000 1950
Wire Wire Line
	8600 1950 8600 1750
Connection ~ 8600 1950
Wire Wire Line
	8600 1950 8650 1950
Connection ~ 8600 1750
Wire Wire Line
	8600 1750 8650 1750
Wire Wire Line
	8600 1750 8600 1550
Connection ~ 8600 1550
Wire Wire Line
	8600 1550 8650 1550
Wire Wire Line
	8600 1550 8600 1350
Connection ~ 8600 1350
Wire Wire Line
	8600 1350 8650 1350
Wire Wire Line
	8600 1350 8600 1150
Connection ~ 8600 1150
Wire Wire Line
	8600 1150 8650 1150
Wire Notes Line
	8400 1050 8150 1050
Wire Notes Line
	8150 2100 9050 2100
Wire Notes Line
	9050 2100 9050 1050
Wire Notes Line
	9050 1050 8800 1050
Wire Notes Line
	8150 1050 8150 2100
Wire Wire Line
	2550 750  3800 750 
$EndSCHEMATC
